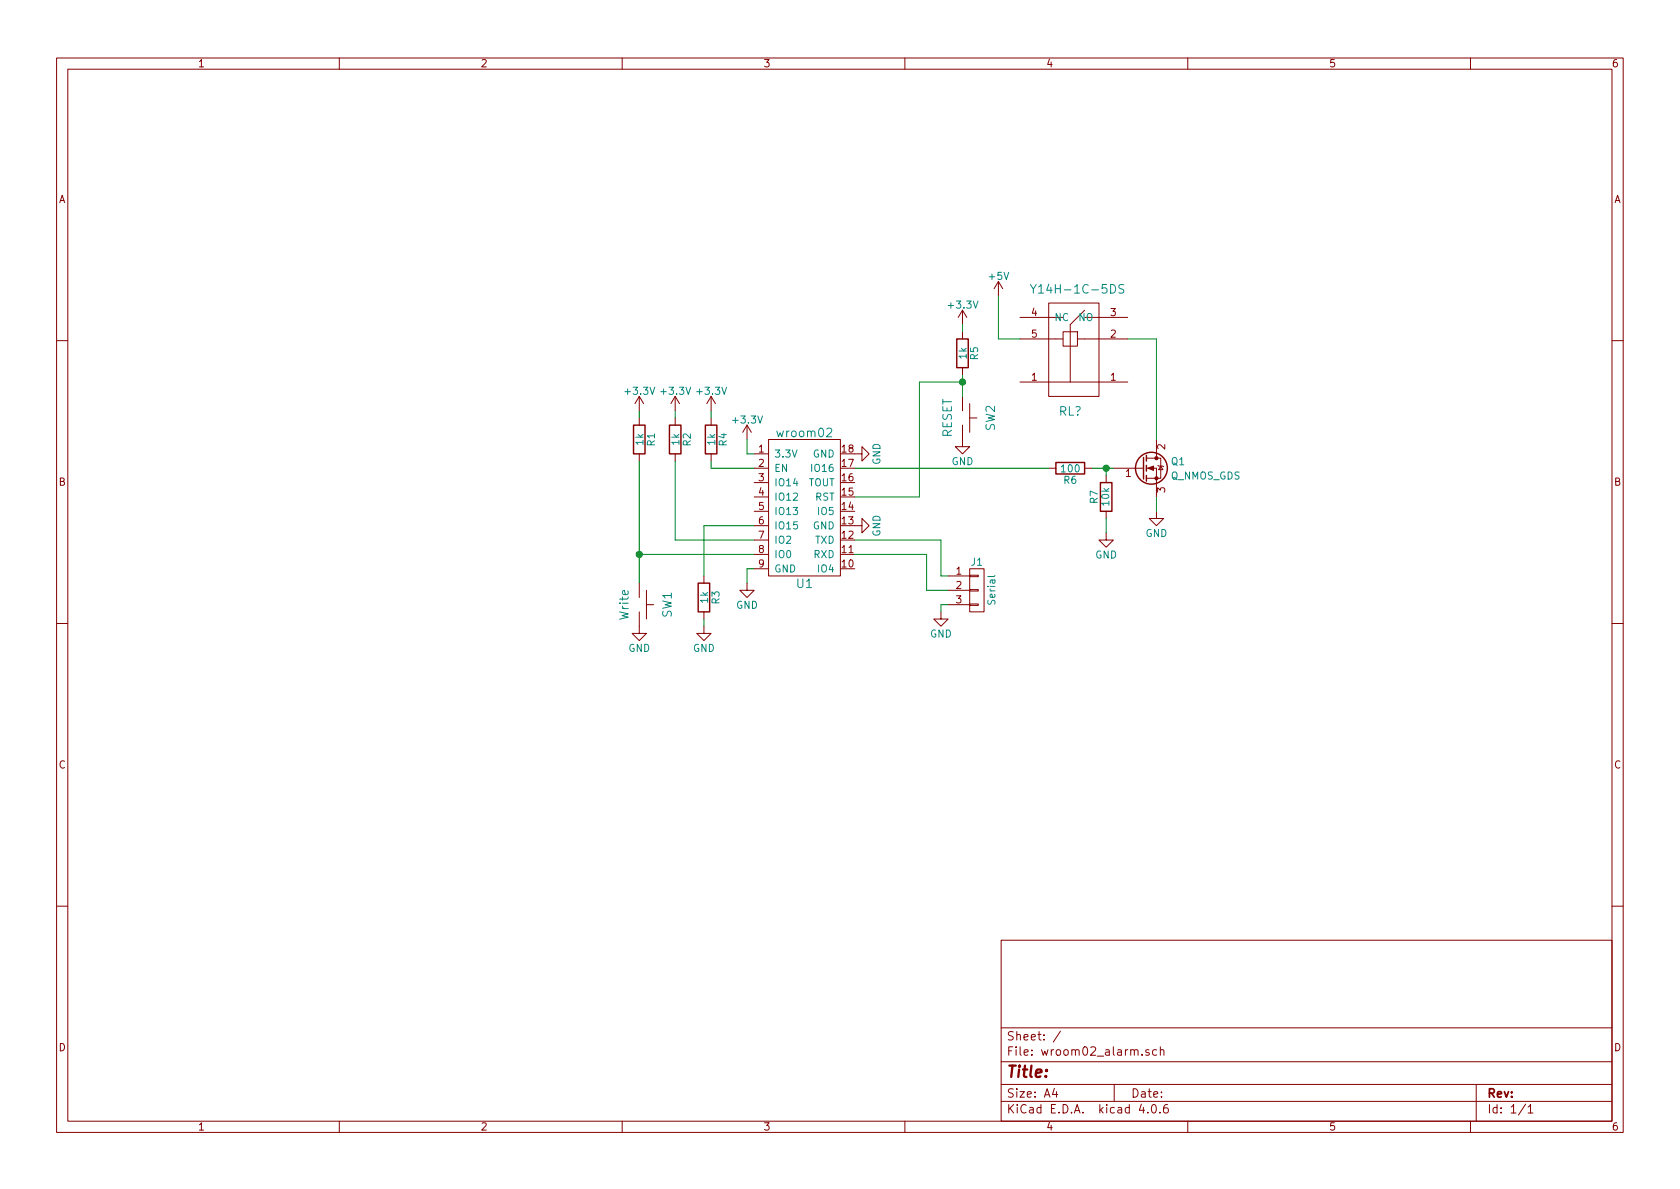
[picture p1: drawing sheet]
<svg xmlns="http://www.w3.org/2000/svg" width="297mm" height="210mm" viewBox="0 0 297 210" stroke-linecap="round" stroke-linejoin="round" font-family="sans-serif">
<g fill="none" stroke="#840000" stroke-width=".18">
<path d="M10 10.3h277v189.9h-277zM12 12.2h273v186.1h-273zM60 10.3v1.9M110 10.3v1.9M160 10.3v1.9M210 10.3v1.9M260 10.3v1.9M170.2 54.9v2.5M170.2 58.7v1.2M170.2 54.9l-.8 1.2M170.2 54.9l.7 1.2M176.5 49.8l-.7 1.2"/>
<path d="M176.5 49.8v2.5M176.5 49.8l.8 1.2M180.3 56.1h7.7M180.3 59.9h7.7M185.4 53.6h8.9v16.5h-8.9zM188 58.7h2.5v2.5h-2.5zM190.5 59.9h8.9M191.8 54.9l-2.6 2.5v10.2M191.8 56.1h7.6M10 60.2h2M113 70.1v2.5M113 73.9v1.3"/>
<path d="M113 70.1l-.7 1.3M113 70.1l.8 1.3M119.4 70.1v2.5M119.4 73.9v1.3M119.4 70.1l-.8 1.3M119.4 70.1l.7 1.3M125.7 70.1v2.5M125.7 73.9v1.3M125.7 70.1l-.7 1.3M125.7 70.1l.8 1.3M132.1 75.2l-.8 1.2M132.1 75.2v2.5"/>
<path d="M132.1 75.2l.7 1.2M135.9 77.7h12.7v24.1h-12.7zM170.2 75.2v3.8h1.2l-1.2 1.3-1.3-1.3h1.3M170.2 65v1.3M170.2 70.1v2.5M171.4 71.4v5M171.4 73.9h1.3M180.3 67.6h19.1M204.5 77.7v3.3M285 60.2h2M113 80.3v1.2M119.4 80.3v1.2"/>
<path d="M125.7 80.3v1.2M133.3 80.3h2.6M133.3 82.8h2.6M133.3 85.3h2.6M133.3 87.9h2.6M133.3 90.4h2.6M133.3 93h2.6M133.3 95.5h2.6M133.3 98h2.6M151.1 93h1.3v-1.3l1.3 1.3-1.3 1.2v-1.2M151.1 80.3h1.3v-1.3l1.3 1.3-1.3 1.2v-1.2M185.4 82.8h1.3"/>
<path d="M191.8 82.8h1.2M195.6 94.2v1.3h1.2l-1.2 1.3-1.3-1.3h1.3M195.6 84.1v1.2M195.6 90.4v1.3M196.8 82.8h5.4M202.7 82.8h1.8v5.1M202.7 81h1.8M204.5 81h.7v3.6h-2.5M204.5 90.4v1.3h1.2l-1.2 1.3-1.3-1.3h1.3M204.7 82.3l.2 .1h.7l.1 .1M205.2 82.4l.4 .7h-.7zM10 110.3h2"/>
<path d="M113 108.2v3.8h1.3l-1.3 1.3-1.2-1.3h1.2M113 103.1v2.6M114.3 106.9h1.3M114.3 104.4v5.1M124.5 110.7v1.3h1.2l-1.2 1.3-1.3-1.3h1.3M124.5 101.8v1.3M124.5 108.2v1.3M132.1 103.1v1.3h1.2l-1.2 1.3-1.3-1.3h1.3M133.3 100.6h2.6M166.4 108.2v1.3h1.2l-1.2 1.2-1.3-1.2h1.3M167.6 101.8h3.8M167.6 104.4h3.8"/>
<path d="M167.6 106.9h3.8M171.4 106.8h1.6v.3h-1.6zM171.4 104.3h1.6v.2h-1.6zM171.4 101.7h1.6v.3h-1.6zM171.4 100.6h2.6v7.6h-2.6zM285 110.3h2M10 160.2h2M177 166.3h108v32h-108zM285 160.2h2M60 198.3v1.9M110 198.3v1.9M160 198.3v1.9"/>
<path d="M177 194.8h108M177 191.8h108M177 187.8h108M177 181.8h108M186.4 192.5l-.3 1h.9M186.8 193v1M187.5 182.3l-1.3 2M197 191.8v3M201.8 195.2l-.4 1.1h1M201.9 186.5v.1M202.9 196.7v.1M203.1 185.7a.37 .37 0 0 0-.5 .1v.2l.5 .2 .1 .1-.2 .3-.4-.1"/>
<path d="M203.8 195.4l.1-.1a.81 .81 0 0 1 .6 .6 .81 .81 0 0 1-.3 .8l-.1 .1a.8 .8 0 0 1-.6-.6 .8 .8 0 0 1 .3-.8zM204.5 185.7l-.4-.1-.3 .3 .1 .6 .2 .1 .4-.1M205.1 196.7v.1M205.2 185.7l.2-.1 .3 .1 .1 .9M205.2 185.1v1.5M206.4 195.3a.59 .59 0 0 0-.7 .7l.1 .7 .2 .1 .5-.1 .1-.5-.2-.2-.4-.1-.3 .3M210 198.3v1.9M260 198.3v1.9M261 191.8v6.5M269.7 195.2l-1.2 2M270.2 195.8l.4-.5v1.5M270.2 196.8h.8"/>
</g>
<path d="M182.2 50.3l.5 .8 .5-.8M182.7 51.1v.7M198.7 50.4a.62 .62 0 0 0-.8 .1v.4l.7 .4v.4a.62 .62 0 0 1-.8 .1M146.2 75.9l.2-.2h.4l.2 .2 .1 .2-.1 .3-.9 .8h1" fill="none" stroke="#008484" stroke-width=".18"/>
<g fill="none" stroke="#840000" stroke-width=".25">
<path d="M169.2 59.9h2v5.1h-2zM112 75.2h2v5.1h-2zM118.4 75.2h2v5.1h-2zM124.7 75.2h2v5.1h-2zM186.7 81.8h5.1v2h-5.1zM194.6 85.3h2v5.1h-2zM202.2 80.9v3.8M202.7 80.5v1M202.7 82.3v1M202.7 84.1v1M123.4 103.1h2.1v5.1h-2.1z"/>
<circle cx="203.6" cy="82.8" r="2.82"/>
</g>
<g fill="#840000" stroke="#840000" stroke-width=".18">
<path d="M202.9 82.8l1.1-.4v.8z"/>
<circle cx="204.5" cy="84.6" r=".28"/>
<circle cx="204.5" cy="81" r=".28"/>
</g>
<g fill="none" stroke="#008400" stroke-width=".18">
<path d="M170.2 57.4v1.3M176.5 52.3v7.6h3.8M199.4 59.9h5.1v17.8M113 72.6v1.3M119.4 72.6v1.3M125.7 72.6v1.3M132.1 77.7v2.6h1.2M170.2 67.6h-7.6v20.3h-11.5M170.2 66.3v3.8M113 98h20.3M113 81.5v21.6M119.4 81.5v14h13.9"/>
<path d="M125.7 81.5v1.3h7.6M133.3 93h-8.8v8.8M151.1 82.8h34.3M151.1 95.5h15.3v6.3h1.2M151.1 98h12.7v6.4h3.8M193 82.8h3.8M195.6 82.8v1.3M195.6 91.7v2.5M204.5 87.9v2.5M124.5 109.5v1.2M133.3 100.6h-1.2v2.5M167.6 106.9h-1.2v1.3"/>
</g>
<g fill="#008400" stroke="#008400" stroke-width=".25">
<circle cx="170.2" cy="67.6" r=".51"/>
<circle cx="113" cy="98" r=".51"/>
<circle cx="195.6" cy="82.8" r=".51"/>
</g>
<text font-size="2.8" fill="#840000" x="178" y="190.5">Title:</text>
<g font-size="2.1" fill="#008484">
<text x="183.7" y="51.9">Y14H-1C-5DS</text>
<text x="137.6" y="77.3">wroom02</text>
<text x="168.3" y="77.4" transform="rotate(-90 168.3 77.4)">RESET</text>
<text x="175.9" y="76.2" transform="rotate(-90 175.9 76.2)">SW2</text>
<text x="187.2" y="73.5">RL?</text>
<text x="140.9" y="104">U1</text>
<text x="111.2" y="109.6" transform="rotate(-90 111.2 109.6)">Write</text>
<text x="118.8" y="109.2" transform="rotate(-90 118.8 109.2)">SW1</text>
</g>
<g font-size="2.1" fill="#840000">
<text x="178" y="184">Sheet: /</text>
<text x="178" y="186.7">File: wroom02_alarm.sch</text>
<text x="178" y="196.9">KiCad E.D.A. kicad 4.0.6</text>
<text x="178" y="194.1">Size: A4</text>
<text x="200" y="194.1">Date:</text>
<text x="263" y="194.1">Rev:</text>
<text x="263" y="196.9">Id: 1/1</text>
</g>
<g font-size="1.8" fill="#840000">
<text x="35" y="11.9">1</text>
<text x="85" y="11.9">2</text>
<text x="135" y="11.9">3</text>
<text x="185" y="11.9">4</text>
<text x="235" y="11.9">5</text>
<text x="285" y="11.9">6</text>
<text x="10.4" y="35.9">A</text>
<text x="285.4" y="35.9">A</text>
<text x="182.4" y="55.9">4</text>
<text x="182.4" y="59.7">5</text>
<text x="196.4" y="59.7">2</text>
<text x="196.4" y="55.9">3</text>
<text x="182.4" y="67.3">1</text>
<text x="196.4" y="67.3">1</text>
<text x="134.1" y="80">1</text>
<text x="134.1" y="82.5">2</text>
<text x="148.9" y="82.5">17</text>
<text x="148.9" y="80">18</text>
<text x="206" y="79.5" transform="rotate(-90 206 79.5)">2</text>
<text x="10.4" y="85.9">B</text>
<text x="134.1" y="85.1">3</text>
<text x="134.1" y="87.6">4</text>
<text x="148.9" y="87.6">15</text>
<text x="148.9" y="85.1">16</text>
<text x="199" y="84.3">1</text>
<text x="206" y="87.1" transform="rotate(-90 206 87.1)">3</text>
<text x="285.4" y="85.9">B</text>
<text x="134.1" y="90.2">5</text>
<text x="134.1" y="92.7">6</text>
<text x="134.1" y="95.2">7</text>
<text x="148.9" y="95.2">12</text>
<text x="148.9" y="92.7">13</text>
<text x="148.9" y="90.2">14</text>
<text x="134.1" y="97.8">8</text>
<text x="134.1" y="100.3">9</text>
<text x="148.9" y="100.3">10</text>
<text x="148.9" y="97.8">11</text>
<text x="169.1" y="101.6">1</text>
<text x="169.1" y="104.1">2</text>
<text x="169.1" y="106.7">3</text>
<text x="10.4" y="135.9">C</text>
<text x="285.4" y="135.9">C</text>
<text x="10.4" y="185.9">D</text>
<text x="285.4" y="185.9">D</text>
<text x="35" y="199.9">1</text>
<text x="85" y="199.9">2</text>
<text x="135" y="199.9">3</text>
<text x="185" y="199.9">4</text>
<text x="235" y="199.9">5</text>
<text x="285" y="199.9">6</text>
</g>
<g font-size="1.8" fill="#008484">
<text x="174.9" y="49.5">+5V</text>
<text x="167.8" y="54.6">+3.3V</text>
<text x="186.4" y="56.8">NC</text>
<text x="190.7" y="56.8">NO</text>
<text x="170.9" y="63.4" transform="rotate(-90 170.9 63.4)">1k</text>
<text x="172.9" y="63.6" transform="rotate(-90 172.9 63.6)">R5</text>
<text x="110.7" y="69.8">+3.3V</text>
<text x="117" y="69.8">+3.3V</text>
<text x="123.4" y="69.8">+3.3V</text>
<text x="129.7" y="74.9">+3.3V</text>
<text x="113.7" y="78.7" transform="rotate(-90 113.7 78.7)">1k</text>
<text x="115.8" y="78.8" transform="rotate(-90 115.8 78.8)">R1</text>
<text x="120.1" y="78.7" transform="rotate(-90 120.1 78.7)">1k</text>
<text x="122.1" y="78.8" transform="rotate(-90 122.1 78.8)">R2</text>
<text x="126.4" y="78.7" transform="rotate(-90 126.4 78.7)">1k</text>
<text x="128.5" y="78.8" transform="rotate(-90 128.5 78.8)">R4</text>
<text x="136.9" y="80.9">3.3V</text>
<text x="136.9" y="83.4">EN</text>
<text x="143.6" y="80.9">GND</text>
<text x="143.7" y="83.4">IO16</text>
<text x="155.7" y="82.2" transform="rotate(-90 155.7 82.2)">GND</text>
<text x="168.2" y="82.2">GND</text>
<text x="187.8" y="83.5">100</text>
<text x="207.1" y="82.2">Q1</text>
<text x="136.9" y="86">IO14</text>
<text x="136.9" y="88.5">IO12</text>
<text x="142.7" y="86">TOUT</text>
<text x="144" y="88.5">RST</text>
<text x="188.1" y="85.5">R6</text>
<text x="194.1" y="89" transform="rotate(-90 194.1 89)">R7</text>
<text x="196.1" y="89.4" transform="rotate(-90 196.1 89.4)">10k</text>
<text x="206.9" y="84.8">Q_NMOS_GDS</text>
<text x="136.9" y="91.1">IO13</text>
<text x="136.9" y="93.6">IO15</text>
<text x="143.6" y="93.6">GND</text>
<text x="144.7" y="91.1">IO5</text>
<text x="155.7" y="94.9" transform="rotate(-90 155.7 94.9)">GND</text>
<text x="202.5" y="94.9">GND</text>
<text x="136.9" y="96.1">IO2</text>
<text x="136.9" y="98.7">IO0</text>
<text x="136.9" y="101.2">GND</text>
<text x="143.8" y="98.7">RXD</text>
<text x="144" y="96.1">TXD</text>
<text x="144.7" y="101.2">IO4</text>
<text x="171.8" y="100">J1</text>
<text x="193.6" y="98.7">GND</text>
<text x="125.2" y="106.6" transform="rotate(-90 125.2 106.6)">1k</text>
<text x="127.2" y="106.8" transform="rotate(-90 127.2 106.8)">R3</text>
<text x="130.1" y="107.6">GND</text>
<text x="176" y="106.8" transform="rotate(-90 176 106.8)">Serial</text>
<text x="164.4" y="112.7">GND</text>
<text x="111.1" y="115.3">GND</text>
<text x="122.5" y="115.3">GND</text>
</g>
</svg>
